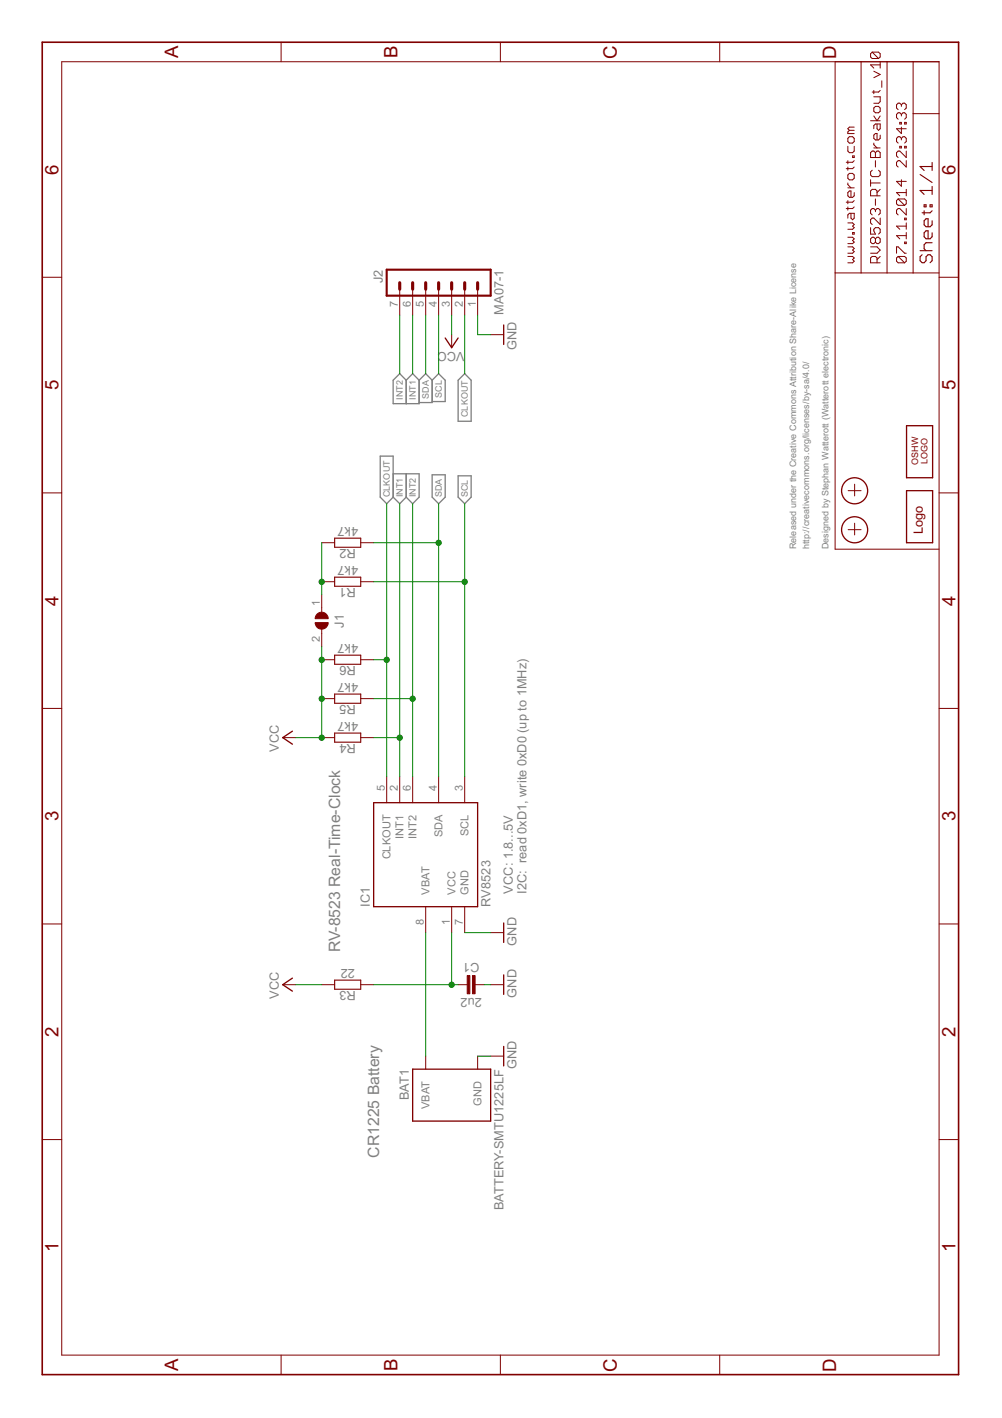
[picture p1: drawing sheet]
<?xml version="1.0" encoding="utf-8"?>
<!DOCTYPE eagle SYSTEM "eagle.dtd">
<eagle version="7.5.0">
<drawing>
<settings>
<setting alwaysvectorfont="no"/>
<setting verticaltext="up"/>
</settings>
<grid distance="0.05" unitdist="inch" unit="inch" style="lines" multiple="1" display="yes" altdistance="0.025" altunitdist="inch" altunit="inch"/>
<schematic xreflabel="%F%N/%S.%C%R" xrefpart="/%S.%C%R">
<libraries>
<library name="we-symbol">
<symbols>
<symbol name="A4L-LOC">
<wire x1="256.54" y1="3.81" x2="256.54" y2="8.89" width="0.1016" layer="94"/>
<wire x1="256.54" y1="8.89" x2="256.54" y2="13.97" width="0.1016" layer="94"/>
<wire x1="256.54" y1="13.97" x2="256.54" y2="19.05" width="0.1016" layer="94"/>
<wire x1="256.54" y1="19.05" x2="256.54" y2="24.13" width="0.1016" layer="94"/>
<wire x1="161.29" y1="3.81" x2="161.29" y2="24.13" width="0.1016" layer="94"/>
<wire x1="161.29" y1="24.13" x2="215.265" y2="24.13" width="0.1016" layer="94"/>
<wire x1="215.265" y1="24.13" x2="256.54" y2="24.13" width="0.1016" layer="94"/>
<wire x1="246.38" y1="3.81" x2="246.38" y2="8.89" width="0.1016" layer="94"/>
<wire x1="246.38" y1="8.89" x2="256.54" y2="8.89" width="0.1016" layer="94"/>
<wire x1="246.38" y1="8.89" x2="215.265" y2="8.89" width="0.1016" layer="94"/>
<wire x1="215.265" y1="8.89" x2="215.265" y2="3.81" width="0.1016" layer="94"/>
<wire x1="215.265" y1="8.89" x2="215.265" y2="13.97" width="0.1016" layer="94"/>
<wire x1="215.265" y1="13.97" x2="256.54" y2="13.97" width="0.1016" layer="94"/>
<wire x1="215.265" y1="13.97" x2="215.265" y2="19.05" width="0.1016" layer="94"/>
<wire x1="215.265" y1="19.05" x2="256.54" y2="19.05" width="0.1016" layer="94"/>
<wire x1="215.265" y1="19.05" x2="215.265" y2="24.13" width="0.1016" layer="94"/>
<frame x1="0" y1="0" x2="260.35" y2="179.07" columns="6" rows="4" layer="94"/>
<text x="217.17" y="15.24" size="2.032" layer="94" font="vector">&gt;DRAWING_NAME</text>
<text x="217.17" y="10.16" size="2.032" layer="94" font="vector">&gt;LAST_DATE_TIME</text>
<text x="230.505" y="5.08" size="2.54" layer="94" font="vector">&gt;SHEET</text>
<text x="217.17" y="5.08" size="2.54" layer="94" font="vector">Sheet:</text>
<text x="217.17" y="20.32" size="2.032" layer="94" font="vector">www.watterott.com</text>
</symbol>
<symbol name="PASSER">
<wire x1="-1.016" y1="0" x2="1.27" y2="0" width="0.127" layer="94"/>
<wire x1="0" y1="1.27" x2="0" y2="-1.27" width="0.127" layer="94"/>
<circle x="0" y="0" radius="2.54" width="0.254" layer="94"/>
</symbol>
<symbol name="LOGO">
<wire x1="-5.08" y1="2.54" x2="5.08" y2="2.54" width="0.254" layer="94"/>
<wire x1="5.08" y1="2.54" x2="5.08" y2="-2.54" width="0.254" layer="94"/>
<wire x1="5.08" y1="-2.54" x2="-5.08" y2="-2.54" width="0.254" layer="94"/>
<wire x1="-5.08" y1="-2.54" x2="-5.08" y2="2.54" width="0.254" layer="94"/>
<text x="-3.429" y="-0.635" size="1.778" layer="94">Logo</text>
</symbol>
<symbol name="OSHW_LOGO">
<wire x1="5.08" y1="2.54" x2="5.08" y2="-2.54" width="0.254" layer="94"/>
<wire x1="5.08" y1="-2.54" x2="-5.08" y2="-2.54" width="0.254" layer="94"/>
<wire x1="-5.08" y1="-2.54" x2="-5.08" y2="2.54" width="0.254" layer="94"/>
<wire x1="-5.08" y1="2.54" x2="5.08" y2="2.54" width="0.254" layer="94"/>
<text x="-2.54" y="0.254" size="1.27" layer="94">OSHW</text>
<text x="-2.413" y="-1.524" size="1.27" layer="94">LOGO</text>
</symbol>
</symbols>
<devicesets>
<deviceset name="FRAME-A4L" prefix="FRAME" uservalue="yes">
<gates>
<gate name="G$1" symbol="A4L-LOC" x="0" y="0"/>
</gates>
<devices>
<device name="">
<technologies>
<technology name=""/>
</technologies>
</device>
</devices>
</deviceset>
<deviceset name="PASSER" prefix="X">
<gates>
<gate name="X" symbol="PASSER" x="0" y="0"/>
</gates>
<devices>
<device name="-07" package="PASSER_07MM">
<technologies>
<technology name=""/>
</technologies>
</device>
</devices>
</deviceset>
<deviceset name="LOGO" prefix="LOGO">
<gates>
<gate name="G$1" symbol="LOGO" x="0" y="0"/>
</gates>
<devices>
<device name="-PLACE" package="LOGO_TPLACE">
<technologies>
<technology name=""/>
</technologies>
</device>
<device name="-LAYER" package="LOGO_TOP">
<technologies>
<technology name=""/>
</technologies>
</device>
<device name="-STOP" package="LOGO_STOP">
<technologies>
<technology name=""/>
</technologies>
</device>
<device name="-S_STOP" package="SPARK_STOP">
<technologies>
<technology name=""/>
</technologies>
</device>
<device name="-S_LAYER" package="SPARK_TOP">
<technologies>
<technology name=""/>
</technologies>
</device>
<device name="-S_PLACE_M" package="SPARK_TPLACE_M">
<technologies>
<technology name=""/>
</technologies>
</device>
<device name="-S_PLACE_S" package="SPARK_TPLACE_S">
<technologies>
<technology name=""/>
</technologies>
</device>
</devices>
</deviceset>
<deviceset name="OSHW_LOGO" prefix="LOGO">
<gates>
<gate name="G$1" symbol="OSHW_LOGO" x="0" y="0"/>
</gates>
<devices>
<device name="X0100" package="OSHW_6X100">
<technologies>
<technology name=""/>
</technologies>
</device>
<device name="X0150" package="OSHW_6X150">
<technologies>
<technology name=""/>
</technologies>
</device>
<device name="X0200" package="OSHW_6X200">
<technologies>
<technology name=""/>
</technologies>
</device>
<device name="X0070" package="OSHW_6X70">
<technologies>
<technology name=""/>
</technologies>
</device>
</devices>
</deviceset>
</devicesets>
</library>
<library name="we-chip">
<symbols>
<symbol name="RV8523">
<pin name="INT2" x="15.24" y="2.54" length="middle" rot="R180"/>
<pin name="INT1" x="15.24" y="5.08" length="middle" rot="R180"/>
<wire x1="-10.16" y1="10.16" x2="10.16" y2="10.16" width="0.254" layer="94"/>
<wire x1="10.16" y1="10.16" x2="10.16" y2="-10.16" width="0.254" layer="94"/>
<wire x1="10.16" y1="-10.16" x2="-10.16" y2="-10.16" width="0.254" layer="94"/>
<wire x1="-10.16" y1="-10.16" x2="-10.16" y2="10.16" width="0.254" layer="94"/>
<text x="-10.16" y="12.7" size="1.778" layer="95" align="top-left">&gt;NAME</text>
<text x="-10.16" y="-12.7" size="1.778" layer="95">&gt;VALUE</text>
<pin name="SCL" x="15.24" y="-7.62" length="middle" rot="R180"/>
<pin name="SDA" x="15.24" y="-2.54" length="middle" rot="R180"/>
<pin name="VCC" x="-15.24" y="-5.08" length="middle" direction="pwr"/>
<pin name="GND" x="-15.24" y="-7.62" length="middle" direction="pwr"/>
<pin name="VBAT" x="-15.24" y="0" length="middle" direction="pwr"/>
<pin name="CLKOUT" x="15.24" y="7.62" length="middle" rot="R180"/>
</symbol>
</symbols>
<devicesets>
<deviceset name="RV8523" prefix="IC">
<gates>
<gate name="IC" symbol="RV8523" x="0" y="0"/>
</gates>
<devices>
<device name="-C3" package="RTC-C3">
<connects>
<connect gate="IC" pin="CLKOUT" pad="5"/>
<connect gate="IC" pin="GND" pad="7"/>
<connect gate="IC" pin="INT1" pad="2"/>
<connect gate="IC" pin="INT2" pad="6"/>
<connect gate="IC" pin="SCL" pad="3"/>
<connect gate="IC" pin="SDA" pad="4"/>
<connect gate="IC" pin="VBAT" pad="8"/>
<connect gate="IC" pin="VCC" pad="1"/>
</connects>
<technologies>
<technology name=""/>
</technologies>
</device>
</devices>
</deviceset>
</devicesets>
</library>
<library name="we-con">
<symbols>
<symbol name="MA07-1">
<wire x1="3.81" y1="-10.16" x2="-1.27" y2="-10.16" width="0.4064" layer="94"/>
<wire x1="1.27" y1="-2.54" x2="2.54" y2="-2.54" width="0.6096" layer="94"/>
<wire x1="1.27" y1="-5.08" x2="2.54" y2="-5.08" width="0.6096" layer="94"/>
<wire x1="1.27" y1="-7.62" x2="2.54" y2="-7.62" width="0.6096" layer="94"/>
<wire x1="1.27" y1="2.54" x2="2.54" y2="2.54" width="0.6096" layer="94"/>
<wire x1="1.27" y1="0" x2="2.54" y2="0" width="0.6096" layer="94"/>
<wire x1="1.27" y1="7.62" x2="2.54" y2="7.62" width="0.6096" layer="94"/>
<wire x1="1.27" y1="5.08" x2="2.54" y2="5.08" width="0.6096" layer="94"/>
<wire x1="-1.27" y1="10.16" x2="-1.27" y2="-10.16" width="0.4064" layer="94"/>
<wire x1="3.81" y1="-10.16" x2="3.81" y2="10.16" width="0.4064" layer="94"/>
<wire x1="-1.27" y1="10.16" x2="3.81" y2="10.16" width="0.4064" layer="94"/>
<text x="-1.27" y="-12.7" size="1.778" layer="96">&gt;VALUE</text>
<text x="-1.27" y="10.922" size="1.778" layer="95">&gt;NAME</text>
<pin name="1" x="7.62" y="-7.62" visible="pad" length="middle" direction="pas" swaplevel="1" rot="R180"/>
<pin name="2" x="7.62" y="-5.08" visible="pad" length="middle" direction="pas" swaplevel="1" rot="R180"/>
<pin name="3" x="7.62" y="-2.54" visible="pad" length="middle" direction="pas" swaplevel="1" rot="R180"/>
<pin name="4" x="7.62" y="0" visible="pad" length="middle" direction="pas" swaplevel="1" rot="R180"/>
<pin name="5" x="7.62" y="2.54" visible="pad" length="middle" direction="pas" swaplevel="1" rot="R180"/>
<pin name="6" x="7.62" y="5.08" visible="pad" length="middle" direction="pas" swaplevel="1" rot="R180"/>
<pin name="7" x="7.62" y="7.62" visible="pad" length="middle" direction="pas" swaplevel="1" rot="R180"/>
</symbol>
</symbols>
<devicesets>
<deviceset name="MA07-1" prefix="J">
<gates>
<gate name="J" symbol="MA07-1" x="0" y="0"/>
</gates>
<devices>
<device name="" package="MA07-1">
<connects>
<connect gate="J" pin="1" pad="1"/>
<connect gate="J" pin="2" pad="2"/>
<connect gate="J" pin="3" pad="3"/>
<connect gate="J" pin="4" pad="4"/>
<connect gate="J" pin="5" pad="5"/>
<connect gate="J" pin="6" pad="6"/>
<connect gate="J" pin="7" pad="7"/>
</connects>
<technologies>
<technology name="">
<attribute name="MF" value="" constant="no"/>
<attribute name="MPN" value="" constant="no"/>
<attribute name="OC_FARNELL" value="unknown" constant="no"/>
<attribute name="OC_NEWARK" value="unknown" constant="no"/>
</technology>
</technologies>
</device>
</devices>
</deviceset>
</devicesets>
</library>
<library name="we-rcl">
<symbols>
<symbol name="CAPACITOR">
<pin name="1" x="-2.54" y="0" visible="off" length="point" direction="pas" swaplevel="1"/>
<pin name="2" x="2.54" y="0" visible="off" length="point" direction="pas" swaplevel="1" rot="R180"/>
<text x="0" y="2.54" size="1.778" layer="95" align="bottom-center">&gt;NAME</text>
<text x="0" y="-2.54" size="1.778" layer="96" align="top-center">&gt;VALUE</text>
<wire x1="-2.54" y1="0" x2="-0.762" y2="0" width="0.1524" layer="94"/>
<wire x1="2.54" y1="0" x2="0.762" y2="0" width="0.1524" layer="94"/>
<rectangle x1="-1.27" y1="-0.254" x2="2.286" y2="0.254" layer="94" rot="R90"/>
<rectangle x1="-2.286" y1="-0.254" x2="1.27" y2="0.254" layer="94" rot="R90"/>
</symbol>
<symbol name="RESISTOR">
<pin name="1" x="-5.08" y="0" visible="off" length="short" direction="pas" swaplevel="1"/>
<pin name="2" x="5.08" y="0" visible="off" length="short" direction="pas" swaplevel="1" rot="R180"/>
<wire x1="-2.54" y1="0.889" x2="2.54" y2="0.889" width="0.2032" layer="94"/>
<wire x1="2.54" y1="0.889" x2="2.54" y2="-0.889" width="0.2032" layer="94"/>
<wire x1="2.54" y1="-0.889" x2="-2.54" y2="-0.889" width="0.2032" layer="94"/>
<wire x1="-2.54" y1="-0.889" x2="-2.54" y2="0.889" width="0.2032" layer="94"/>
<text x="0" y="1.27" size="1.778" layer="95" align="bottom-center">&gt;NAME</text>
<text x="0" y="-1.27" size="1.778" layer="96" align="top-center">&gt;VALUE</text>
</symbol>
<symbol name="JUMPER2">
<wire x1="0.381" y1="0.635" x2="0.381" y2="-0.635" width="1.27" layer="94" curve="-180" cap="flat"/>
<wire x1="-0.381" y1="-0.635" x2="-0.381" y2="0.635" width="1.27" layer="94" curve="-180" cap="flat"/>
<wire x1="2.54" y1="0" x2="1.651" y2="0" width="0.1524" layer="94"/>
<wire x1="-2.54" y1="0" x2="-1.651" y2="0" width="0.1524" layer="94"/>
<text x="0" y="2.54" size="1.778" layer="95" align="bottom-center">&gt;NAME</text>
<pin name="2" x="5.08" y="0" visible="pad" length="short" direction="pas" swaplevel="1" rot="R180"/>
<pin name="1" x="-5.08" y="0" visible="pad" length="short" direction="pas" swaplevel="1"/>
</symbol>
</symbols>
<devicesets>
<deviceset name="CAPACITOR" prefix="C" uservalue="yes">
<gates>
<gate name="C" symbol="CAPACITOR" x="0" y="0"/>
</gates>
<devices>
<device name="-C0402" package="R0402">
<connects>
<connect gate="C" pin="1" pad="1"/>
<connect gate="C" pin="2" pad="2"/>
</connects>
<technologies>
<technology name=""/>
</technologies>
</device>
<device name="-C0603" package="R0603">
<connects>
<connect gate="C" pin="1" pad="1"/>
<connect gate="C" pin="2" pad="2"/>
</connects>
<technologies>
<technology name=""/>
</technologies>
</device>
<device name="-C0805" package="R0805">
<connects>
<connect gate="C" pin="1" pad="1"/>
<connect gate="C" pin="2" pad="2"/>
</connects>
<technologies>
<technology name=""/>
</technologies>
</device>
<device name="-C1206" package="R1206">
<connects>
<connect gate="C" pin="1" pad="1"/>
<connect gate="C" pin="2" pad="2"/>
</connects>
<technologies>
<technology name=""/>
</technologies>
</device>
</devices>
</deviceset>
<deviceset name="RESISTOR" prefix="R" uservalue="yes">
<gates>
<gate name="R" symbol="RESISTOR" x="0" y="0"/>
</gates>
<devices>
<device name="-R0603" package="R0603">
<connects>
<connect gate="R" pin="1" pad="1"/>
<connect gate="R" pin="2" pad="2"/>
</connects>
<technologies>
<technology name=""/>
</technologies>
</device>
<device name="-R0805" package="R0805">
<connects>
<connect gate="R" pin="1" pad="1"/>
<connect gate="R" pin="2" pad="2"/>
</connects>
<technologies>
<technology name=""/>
</technologies>
</device>
<device name="-R0402" package="R0402">
<connects>
<connect gate="R" pin="1" pad="1"/>
<connect gate="R" pin="2" pad="2"/>
</connects>
<technologies>
<technology name=""/>
</technologies>
</device>
<device name="-R1206" package="R1206">
<connects>
<connect gate="R" pin="1" pad="1"/>
<connect gate="R" pin="2" pad="2"/>
</connects>
<technologies>
<technology name=""/>
</technologies>
</device>
</devices>
</deviceset>
<deviceset name="JUMPER2" prefix="J">
<gates>
<gate name="J" symbol="JUMPER2" x="0" y="0"/>
</gates>
<devices>
<device name="" package="JUMPER2">
<connects>
<connect gate="J" pin="1" pad="1"/>
<connect gate="J" pin="2" pad="2"/>
</connects>
<technologies>
<technology name=""/>
</technologies>
</device>
<device name="-NOCREAM" package="JUMPER2_NC">
<connects>
<connect gate="J" pin="1" pad="1"/>
<connect gate="J" pin="2" pad="2"/>
</connects>
<technologies>
<technology name=""/>
</technologies>
</device>
</devices>
</deviceset>
</devicesets>
</library>
<library name="supply1">
<symbols>
<symbol name="GND">
<wire x1="-1.905" y1="0" x2="1.905" y2="0" width="0.254" layer="94"/>
<text x="-2.54" y="-2.54" size="1.778" layer="96">&gt;VALUE</text>
<pin name="GND" x="0" y="2.54" visible="off" length="short" direction="sup" rot="R270"/>
</symbol>
<symbol name="VCC">
<wire x1="1.27" y1="-1.905" x2="0" y2="0" width="0.254" layer="94"/>
<wire x1="0" y1="0" x2="-1.27" y2="-1.905" width="0.254" layer="94"/>
<text x="-2.54" y="-2.54" size="1.778" layer="96" rot="R90">&gt;VALUE</text>
<pin name="VCC" x="0" y="-2.54" visible="off" length="short" direction="sup" rot="R90"/>
</symbol>
</symbols>
<devicesets>
<deviceset name="GND" prefix="GND">
<gates>
<gate name="1" symbol="GND" x="0" y="0"/>
</gates>
<devices>
<device name="">
<technologies>
<technology name=""/>
</technologies>
</device>
</devices>
</deviceset>
<deviceset name="VCC" prefix="P+">
<gates>
<gate name="VCC" symbol="VCC" x="0" y="0"/>
</gates>
<devices>
<device name="">
<technologies>
<technology name=""/>
</technologies>
</device>
</devices>
</deviceset>
</devicesets>
</library>
<library name="we-power">
<symbols>
<symbol name="BATTERY">
<wire x1="-5.08" y1="7.62" x2="-5.08" y2="-7.62" width="0.254" layer="94"/>
<wire x1="-5.08" y1="-7.62" x2="5.08" y2="-7.62" width="0.254" layer="94"/>
<wire x1="5.08" y1="-7.62" x2="5.08" y2="7.62" width="0.254" layer="94"/>
<wire x1="5.08" y1="7.62" x2="-5.08" y2="7.62" width="0.254" layer="94"/>
<text x="-5.08" y="10.16" size="1.778" layer="95" align="top-left">&gt;NAME</text>
<pin name="GND" x="-7.62" y="-5.08" visible="pin" length="short" direction="pas"/>
<pin name="VBAT" x="-7.62" y="5.08" visible="pin" length="short" direction="pas"/>
<text x="-5.08" y="-10.16" size="1.778" layer="96">&gt;VALUE</text>
</symbol>
</symbols>
<devicesets>
<deviceset name="BATTERY" prefix="BAT">
<gates>
<gate name="A" symbol="BATTERY" x="0" y="0"/>
</gates>
<devices>
<device name="-2032A" package="BAT-4UC-05581">
<connects>
<connect gate="A" pin="GND" pad="GND"/>
<connect gate="A" pin="VBAT" pad="VBAT"/>
</connects>
<technologies>
<technology name=""/>
</technologies>
</device>
<device name="-2032B" package="BAT-KC3002S">
<connects>
<connect gate="A" pin="GND" pad="GND"/>
<connect gate="A" pin="VBAT" pad="VBAT@1"/>
</connects>
<technologies>
<technology name=""/>
</technologies>
</device>
<device name="-AAA" package="BAT-AAA">
<connects>
<connect gate="A" pin="GND" pad="GND@1"/>
<connect gate="A" pin="VBAT" pad="VBAT@1"/>
</connects>
<technologies>
<technology name=""/>
</technologies>
</device>
<device name="-SMTU1225LF" package="BAT-SMTU1225LF">
<connects>
<connect gate="A" pin="GND" pad="-"/>
<connect gate="A" pin="VBAT" pad="+"/>
</connects>
<technologies>
<technology name=""/>
</technologies>
</device>
</devices>
</deviceset>
</devicesets>
</library>
</libraries>
<attributes>
</attributes>
<variantdefs>
</variantdefs>
<classes>
<class number="0" name="default" width="0" drill="0">
</class>
</classes>
<parts>
<part name="FRAME1" library="we-symbol" deviceset="FRAME-A4L" device=""/>
<part name="C1" library="we-rcl" deviceset="CAPACITOR" device="-C0603" value="2u2"/>
<part name="R1" library="we-rcl" deviceset="RESISTOR" device="-R0603" value="4k7"/>
<part name="R2" library="we-rcl" deviceset="RESISTOR" device="-R0603" value="4k7"/>
<part name="R3" library="we-rcl" deviceset="RESISTOR" device="-R0603" value="22"/>
<part name="R4" library="we-rcl" deviceset="RESISTOR" device="-R0603" value="4k7"/>
<part name="R5" library="we-rcl" deviceset="RESISTOR" device="-R0603" value="4k7"/>
<part name="GND1" library="supply1" deviceset="GND" device=""/>
<part name="GND2" library="supply1" deviceset="GND" device=""/>
<part name="P+1" library="supply1" deviceset="VCC" device=""/>
<part name="J1" library="we-rcl" deviceset="JUMPER2" device=""/>
<part name="GND3" library="supply1" deviceset="GND" device=""/>
<part name="J2" library="we-con" deviceset="MA07-1" device=""/>
<part name="GND4" library="supply1" deviceset="GND" device=""/>
<part name="P+2" library="supply1" deviceset="VCC" device=""/>
<part name="IC1" library="we-chip" deviceset="RV8523" device="-C3" value="RV8523"/>
<part name="P+3" library="supply1" deviceset="VCC" device=""/>
<part name="X1" library="we-symbol" deviceset="PASSER" device="-07"/>
<part name="X2" library="we-symbol" deviceset="PASSER" device="-07"/>
<part name="LOGO1" library="we-symbol" deviceset="LOGO" device="-S_PLACE_M"/>
<part name="LOGO2" library="we-symbol" deviceset="OSHW_LOGO" device="X0070"/>
<part name="BAT1" library="we-power" deviceset="BATTERY" device="-SMTU1225LF"/>
<part name="R6" library="we-rcl" deviceset="RESISTOR" device="-R0603" value="4k7"/>
</parts>
<sheets>
<sheet>
<plain>
<text x="162.56" y="22.86" size="1.27" layer="95" align="top-left">Released under the Creative Commons Attribution Share-Alike 
License. http://creativecommons.org/licenses/by-sa/4.0/

Designed by Stephan Watterott (Watterott electronic)</text>
<text x="93.98" y="88.9" size="1.778" layer="97" align="top-left">VCC: 1.8...5V
I2C:  read 0xD1, write 0xD0</text>
<text x="100.33" y="121.92" size="2.1844" layer="97" align="center">RV-8523 Real-Time-Clock</text>
<text x="53.34" y="114.3" size="2.1844" layer="97" align="center">CR1225 Battery</text>
</plain>
<instances>
<instance part="FRAME1" gate="G$1" x="0" y="0"/>
<instance part="C1" gate="C" x="76.2" y="95.25" rot="R270"/>
<instance part="R1" gate="R" x="154.94" y="119.38" rot="R90"/>
<instance part="R2" gate="R" x="162.56" y="119.38" rot="R90"/>
<instance part="R3" gate="R" x="76.2" y="119.38" rot="R90"/>
<instance part="R4" gate="R" x="124.46" y="119.38" rot="R90"/>
<instance part="R5" gate="R" x="132.08" y="119.38" rot="R90"/>
<instance part="GND1" gate="1" x="86.36" y="88.9"/>
<instance part="GND2" gate="1" x="62.23" y="88.9"/>
<instance part="P+1" gate="VCC" x="124.46" y="132.08" smashed="yes">
<attribute name="VALUE" x="127" y="134.62" size="1.778" layer="96" rot="R180"/>
</instance>
<instance part="J1" gate="J" x="147.32" y="124.46" rot="R180"/>
<instance part="GND3" gate="1" x="76.2" y="88.9"/>
<instance part="J2" gate="J" x="214.63" y="101.6" rot="MR0"/>
<instance part="GND4" gate="1" x="203.2" y="88.9" rot="MR0"/>
<instance part="P+2" gate="VCC" x="200.66" y="99.06" smashed="yes" rot="MR270">
<attribute name="VALUE" x="198.12" y="96.52" size="1.778" layer="96" rot="MR90"/>
</instance>
<instance part="IC1" gate="IC" x="101.6" y="104.14"/>
<instance part="P+3" gate="VCC" x="76.2" y="132.08" smashed="yes">
<attribute name="VALUE" x="78.74" y="134.62" size="1.778" layer="96" rot="R180"/>
</instance>
<instance part="X1" gate="X" x="165.1" y="7.62"/>
<instance part="X2" gate="X" x="170.18" y="7.62"/>
<instance part="LOGO1" gate="G$1" x="208.28" y="7.62"/>
<instance part="LOGO2" gate="G$1" x="198.12" y="7.62"/>
<instance part="BAT1" gate="A" x="54.61" y="99.06" rot="MR0"/>
<instance part="R6" gate="R" x="139.7" y="119.38" rot="R90"/>
</instances>
<busses>
</busses>
<nets>
<net name="GND" class="0">
<segment>
<pinref part="GND3" gate="1" pin="GND"/>
<pinref part="C1" gate="C" pin="2"/>
<wire x1="76.2" y1="92.71" x2="76.2" y2="91.44" width="0.1524" layer="91"/>
</segment>
<segment>
<pinref part="J2" gate="J" pin="1"/>
<pinref part="GND4" gate="1" pin="GND"/>
<wire x1="207.01" y1="93.98" x2="203.2" y2="93.98" width="0.1524" layer="91"/>
<wire x1="203.2" y1="93.98" x2="203.2" y2="91.44" width="0.1524" layer="91"/>
</segment>
<segment>
<pinref part="IC1" gate="IC" pin="GND"/>
<pinref part="GND1" gate="1" pin="GND"/>
<wire x1="86.36" y1="91.44" x2="86.36" y2="96.52" width="0.1524" layer="91"/>
</segment>
<segment>
<pinref part="GND2" gate="1" pin="GND"/>
<pinref part="BAT1" gate="A" pin="GND"/>
<wire x1="62.23" y1="93.98" x2="62.23" y2="91.44" width="0.1524" layer="91"/>
</segment>
</net>
<net name="I2C_VCC" class="0">
<segment>
<pinref part="R1" gate="R" pin="2"/>
<pinref part="J1" gate="J" pin="1"/>
<pinref part="R2" gate="R" pin="2"/>
<wire x1="154.94" y1="124.46" x2="162.56" y2="124.46" width="0.1524" layer="91"/>
<wire x1="152.4" y1="124.46" x2="154.94" y2="124.46" width="0.1524" layer="91"/>
<junction x="154.94" y="124.46"/>
</segment>
</net>
<net name="SCL" class="0">
<segment>
<wire x1="154.94" y1="96.52" x2="170.18" y2="96.52" width="0.1524" layer="91"/>
<pinref part="R1" gate="R" pin="1"/>
<wire x1="154.94" y1="114.3" x2="154.94" y2="96.52" width="0.1524" layer="91"/>
<pinref part="IC1" gate="IC" pin="SCL"/>
<wire x1="154.94" y1="96.52" x2="116.84" y2="96.52" width="0.1524" layer="91"/>
<junction x="154.94" y="96.52"/>
<label x="170.18" y="96.52" size="1.27" layer="95" xref="yes"/>
</segment>
<segment>
<pinref part="J2" gate="J" pin="4"/>
<wire x1="207.01" y1="101.6" x2="195.58" y2="101.6" width="0.1524" layer="91"/>
<label x="195.58" y="101.6" size="1.27" layer="95" rot="R180" xref="yes"/>
</segment>
</net>
<net name="SDA" class="0">
<segment>
<wire x1="116.84" y1="101.6" x2="162.56" y2="101.6" width="0.1524" layer="91"/>
<pinref part="IC1" gate="IC" pin="SDA"/>
<pinref part="R2" gate="R" pin="1"/>
<wire x1="162.56" y1="101.6" x2="170.18" y2="101.6" width="0.1524" layer="91"/>
<wire x1="162.56" y1="114.3" x2="162.56" y2="101.6" width="0.1524" layer="91"/>
<junction x="162.56" y="101.6"/>
<label x="170.18" y="101.6" size="1.27" layer="95" xref="yes"/>
</segment>
<segment>
<pinref part="J2" gate="J" pin="5"/>
<wire x1="207.01" y1="104.14" x2="195.58" y2="104.14" width="0.1524" layer="91"/>
<label x="195.58" y="104.14" size="1.27" layer="95" rot="R180" xref="yes"/>
</segment>
</net>
<net name="INT2" class="0">
<segment>
<pinref part="R5" gate="R" pin="1"/>
<wire x1="132.08" y1="114.3" x2="132.08" y2="106.68" width="0.1524" layer="91"/>
<pinref part="IC1" gate="IC" pin="INT2"/>
<wire x1="116.84" y1="106.68" x2="132.08" y2="106.68" width="0.1524" layer="91"/>
<wire x1="132.08" y1="106.68" x2="170.18" y2="106.68" width="0.1524" layer="91"/>
<junction x="132.08" y="106.68"/>
<label x="170.18" y="106.68" size="1.27" layer="95" xref="yes"/>
</segment>
<segment>
<pinref part="J2" gate="J" pin="7"/>
<wire x1="207.01" y1="109.22" x2="195.58" y2="109.22" width="0.1524" layer="91"/>
<label x="195.58" y="109.22" size="1.27" layer="95" rot="R180" xref="yes"/>
</segment>
</net>
<net name="INT1" class="0">
<segment>
<wire x1="116.84" y1="109.22" x2="124.46" y2="109.22" width="0.1524" layer="91"/>
<pinref part="IC1" gate="IC" pin="INT1"/>
<pinref part="R4" gate="R" pin="1"/>
<wire x1="124.46" y1="109.22" x2="170.18" y2="109.22" width="0.1524" layer="91"/>
<wire x1="124.46" y1="114.3" x2="124.46" y2="109.22" width="0.1524" layer="91"/>
<junction x="124.46" y="109.22"/>
<label x="170.18" y="109.22" size="1.27" layer="95" xref="yes"/>
</segment>
<segment>
<pinref part="J2" gate="J" pin="6"/>
<wire x1="207.01" y1="106.68" x2="195.58" y2="106.68" width="0.1524" layer="91"/>
<label x="195.58" y="106.68" size="1.27" layer="95" rot="R180" xref="yes"/>
</segment>
</net>
<net name="VCC" class="0">
<segment>
<pinref part="P+1" gate="VCC" pin="VCC"/>
<pinref part="R4" gate="R" pin="2"/>
<pinref part="J1" gate="J" pin="2"/>
<wire x1="142.24" y1="124.46" x2="139.7" y2="124.46" width="0.1524" layer="91"/>
<junction x="124.46" y="124.46"/>
<pinref part="R5" gate="R" pin="2"/>
<wire x1="139.7" y1="124.46" x2="132.08" y2="124.46" width="0.1524" layer="91"/>
<wire x1="132.08" y1="124.46" x2="124.46" y2="124.46" width="0.1524" layer="91"/>
<junction x="132.08" y="124.46"/>
<pinref part="R6" gate="R" pin="2"/>
<junction x="139.7" y="124.46"/>
<wire x1="124.46" y1="124.46" x2="124.46" y2="129.54" width="0.1524" layer="91"/>
</segment>
<segment>
<pinref part="J2" gate="J" pin="3"/>
<wire x1="207.01" y1="99.06" x2="203.2" y2="99.06" width="0.1524" layer="91"/>
<pinref part="P+2" gate="VCC" pin="VCC"/>
</segment>
<segment>
<pinref part="R3" gate="R" pin="2"/>
<pinref part="P+3" gate="VCC" pin="VCC"/>
<wire x1="76.2" y1="129.54" x2="76.2" y2="124.46" width="0.1524" layer="91"/>
</segment>
</net>
<net name="RV_VCC" class="0">
<segment>
<pinref part="R3" gate="R" pin="1"/>
<pinref part="C1" gate="C" pin="1"/>
<wire x1="76.2" y1="114.3" x2="76.2" y2="99.06" width="0.1524" layer="91"/>
<pinref part="IC1" gate="IC" pin="VCC"/>
<wire x1="76.2" y1="99.06" x2="76.2" y2="97.79" width="0.1524" layer="91"/>
<wire x1="86.36" y1="99.06" x2="76.2" y2="99.06" width="0.1524" layer="91"/>
<junction x="76.2" y="99.06"/>
</segment>
</net>
<net name="VBAT" class="0">
<segment>
<pinref part="IC1" gate="IC" pin="VBAT"/>
<wire x1="86.36" y1="104.14" x2="62.23" y2="104.14" width="0.1524" layer="91"/>
<pinref part="BAT1" gate="A" pin="VBAT"/>
</segment>
</net>
<net name="CLKOUT" class="0">
<segment>
<wire x1="116.84" y1="111.76" x2="139.7" y2="111.76" width="0.1524" layer="91"/>
<pinref part="IC1" gate="IC" pin="CLKOUT"/>
<pinref part="R6" gate="R" pin="1"/>
<wire x1="139.7" y1="111.76" x2="170.18" y2="111.76" width="0.1524" layer="91"/>
<wire x1="139.7" y1="114.3" x2="139.7" y2="111.76" width="0.1524" layer="91"/>
<junction x="139.7" y="111.76"/>
<label x="170.18" y="111.76" size="1.27" layer="95" xref="yes"/>
</segment>
<segment>
<pinref part="J2" gate="J" pin="2"/>
<wire x1="207.01" y1="96.52" x2="195.58" y2="96.52" width="0.1524" layer="91"/>
<label x="195.58" y="96.52" size="1.27" layer="95" rot="R180" xref="yes"/>
</segment>
</net>
</nets>
</sheet>
</sheets>
</schematic>
</drawing>
<compatibility>
<note version="6.3" minversion="6.2.2" severity="warning">
Since Version 6.2.2 text objects can contain more than one line,
which will not be processed correctly with this version.
</note>
</compatibility>
</eagle>
